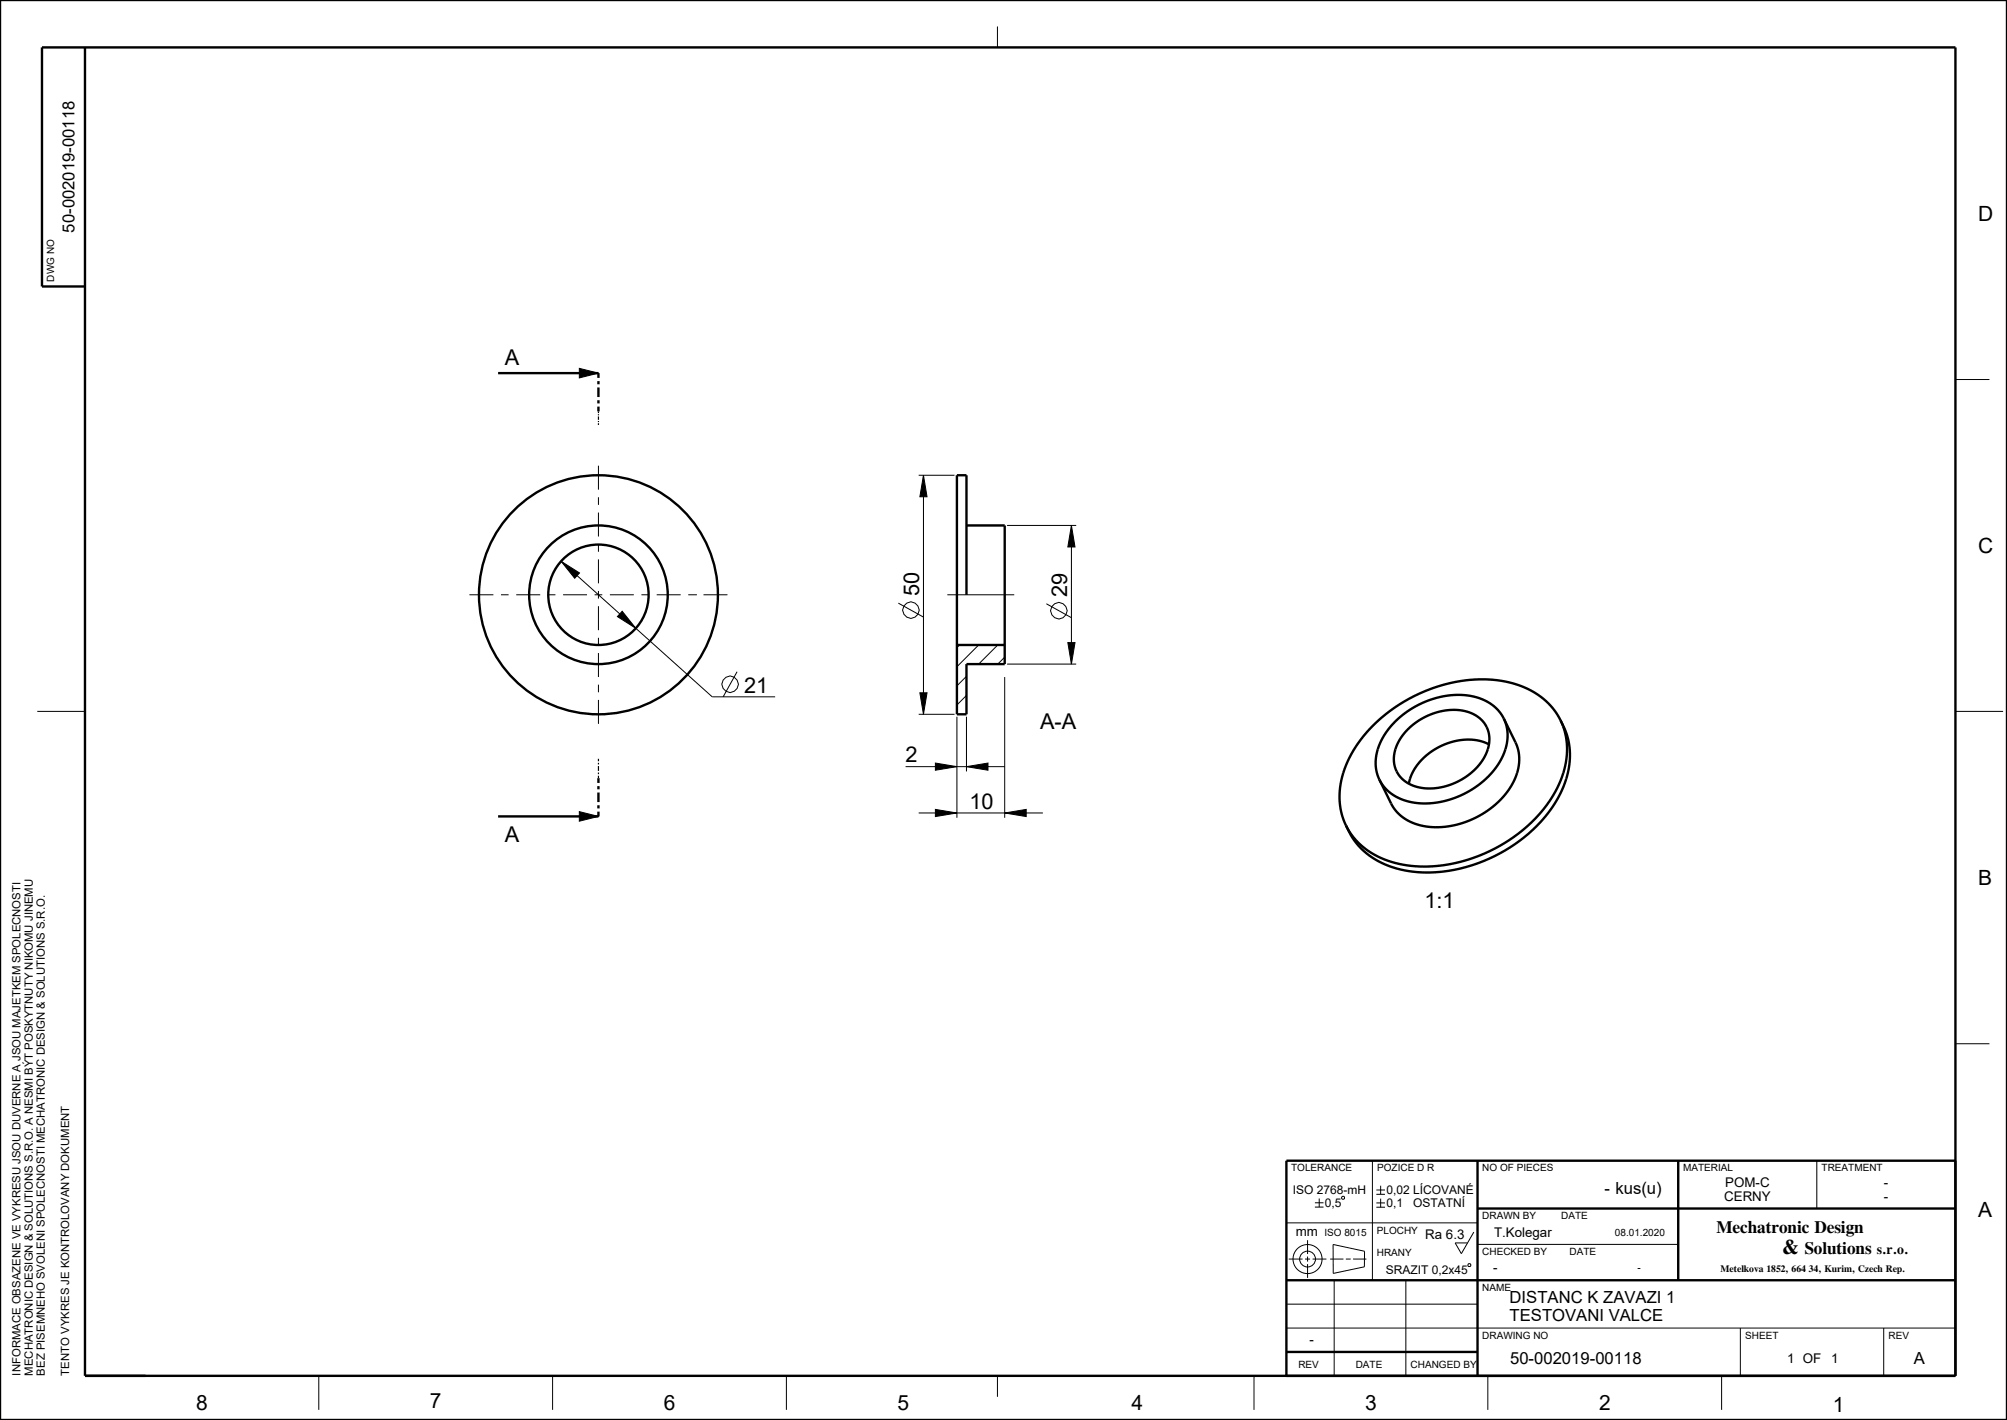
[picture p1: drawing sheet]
<svg xmlns="http://www.w3.org/2000/svg" width="420mm" height="297mm" viewBox="0 0 420 297" stroke-linecap="round" stroke-linejoin="round" font-family="sans-serif">
<path d="M121.2 77l4 1-4 1zM193.2 99.4l.8 4.5h-1.5zM117.4 117.4l3.9 2.4-1 1.2zM224.2 109.9l.8 4.5h-1.5zM130.2 127.8l2.9 3.6-3.9-2.4zM223.5 134.4h1.5l-.8 4.5zM192.5 144.9h1.5l-.8 4.5zM121.2 169.8l4 1-4 1zM195.7 169.3l4.5 .7-4.5 .8zM195.7 159.6l4.5 .7-4.5 .8zM202.2 160.3l4.5-.7v1.5zM210.2 170l4.5-.7v1.5z" fill="#000"/>
<g fill="none" stroke="#000" stroke-width=".21">
<path d="M208.7 5.5v4.4M121.2 77l4 1-4 1zM409.2 79.4h7.1M125.2 97.4v5M192.2 99.4h7.5M193.2 99.4l.8 4.5h-1.5zM193.2 99.4v50M117.4 117.4l3.9 2.4-1 1.2zM117.4 117.4l31.6 28.3h13.2M125.2 104v1.6M125.2 107.2v5M125.2 113.8v1.6"/>
<path d="M125.2 117v5M210.7 109.9h14.5M224.2 109.9l.8 4.5h-1.5zM224.2 109.9v29M98.2 124.4h5M104.8 124.4h1.6M108 124.4h5M114.6 124.4h1.6M117.8 124.4h5M124.4 124.4h1.6M125.2 123.6v1.6M125.2 126.8v5"/>
<path d="M125.2 133.4v1.6M125.2 136.6v5M127.6 124.4h5M130.2 127.8l2.9 3.6-3.9-2.4zM134.2 124.4h1.6M137.4 124.4h5M144 124.4h1.6M145.6 124.4h.1M147.2 124.4h5M188 126.2l5.2 2.9M198.2 124.4h14M200.8 134.9l-.6 .6"/>
<path d="M204.8 134.9l-4.6 4.6M208.8 134.9l-4 4M210.2 137.5l-1.4 1.4M210.7 138.9h14.5M219 126.3l5.2 2.9M223.5 134.4h1.5l-.8 4.5zM7.8 148.8h10M125.2 143.2v1.6M125.2 146.4v5M154.2 140.5l-2.9 5.2M192.2 149.4h7.5M192.5 144.9h1.5l-.8 4.5z"/>
<path d="M195.7 159.6l4.5 .7-4.5 .8zM200.2 149.9v21.1M202.2 141.5l-2 2M202.2 145.5l-2 2M202.2 149.9v11.4M210.2 141.6v29.4M409.2 148.8h10M121.2 169.8l4 1-4 1zM189.5 160.3h20.7M192.2 170h26M195.7 169.3l4.5 .7-4.5 .8zM202.2 160.3l4.5-.7v1.5z"/>
<path d="M210.2 170l4.5-.7v1.5zM409.2 218.3h7.1M269.2 255.8h40M273.6 259.4v2.9M275.2 251.6h1.8M275.2 252.5h1.8M276.1 250.7v1.8M280.8 250.4l.4-.2 .2 .5-.5 .1zM287.2 242.8v25M288 251.6h1.8M288 252.5h1.8M288 248.9h1.8"/>
<path d="M288 249.8h1.8M288.9 248v1.8M288.9 250.7v1.8M308.4 257.7l-2.6 4.5-1.3-2.2h2.6M380.2 242.8v10M269.2 277.8h140M269.2 272.8h40M269.7 263.3h2.9M273.1 263.3h1.1M273.6 262.8v1.1M273.6 264.4v2.9M274.7 263.3h2.9"/>
<path d="M278.4 263.3h2.7M279 260.3l6.6 1.4-.1 3.3-6.5 1.3zM279.2 267.8v20M281.6 263.3h1.1M283.2 263.3h2.7M294.2 267.8v20M307.2 264.5l.4-.2 .2 .5-.5 .1zM309.2 260.3h42M364.2 277.8v10M394.2 277.8v10M66.7 287.8v7.1M115.6 287.8v7.1"/>
<path d="M164.6 287.8v7.1M208.7 287.8v4.3M262.4 287.8v7.1M311.4 287.8v7.1M360.3 287.8v7.1"/>
<circle cx="190.6" cy="127.6" r="1.72"/>
<circle cx="221.6" cy="127.8" r="1.72"/>
<circle cx="152.8" cy="143.1" r="1.72"/>
<circle cx="273.6" cy="263.3" r="3"/>
<circle cx="273.6" cy="263.3" r="1.66"/>
</g>
<g fill="none" stroke="#000" stroke-width=".5">
<path d="M0 0h420v297h-420zM17.8 9.9v277.9h391.4M17.8 59.9h-9v-50h400.4v277.9h-140v-45h140M104.2 78h21v1M125.2 79.7v.7M125.2 81v2M125.2 83.7v.7M125.2 85v1M202.2 109.9h8v29h-8v10.5h-2v-50h2v25M200.2 134.9h10M294.6 152.6a12.9 12.9 0 0 1 13.3-3.5 6.1 6.1 0 0 1 2.8 9.1 13.3 13.3 0 0 1-14.8 6.2 6.1 6.1 0 0 1-3.3-9.2l1-1.4zM311.6 155.7a12.2 12.2 0 0 0-12.1 1.5 10.2 10.2 0 0 0-4.7 6.7"/>
<path d="M314.7 150.3a10 10 0 0 0-9.2-5 18.6 18.6 0 0 0-16.8 10.4 8.9 8.9 0 0 0 0 7.4M314.7 150.3l2.4 5a9.9 9.9 0 0 1-1.7 10.4 18.6 18.6 0 0 1-18.5 6.8 8.9 8.9 0 0 1-5.8-4.4l-2.4-5M314.7 150.3a9.9 9.9 0 0 1-1.8 10.4 18.6 18.6 0 0 1-18.5 6.9 8.9 8.9 0 0 1-5.7-4.5M326.6 150.7a15.6 15.6 0 0 1-.7 14 31.9 31.9 0 0 1-21.4 15.8 23.4 23.4 0 0 1-18.2-2.5 13.7 13.7 0 0 1-4.6-5.3M326.6 150.7a14.7 14.7 0 0 1 1.9 5.7 19.4 19.4 0 0 1-5 14.3 32.6 32.6 0 0 1-28.8 11.5 16.1 16.1 0 0 1-13-9.5M326.6 150.7a16.1 16.1 0 0 0-12.4-8.3 32.3 32.3 0 0 0-31.4 15.3 16 16 0 0 0-1.1 15M125.2 169.8v1h-21M125.2 162.8v1M125.2 164.4v.7M125.2 165.8v2M125.2 168.4v.7M309.2 252.8h100"/>
<path d="M309.2 242.8v45M351.2 242.8v25M269.2 267.8h140M269.2 282.8h40"/>
<circle cx="125.2" cy="124.4" r="25"/>
<circle cx="125.2" cy="124.4" r="14.5"/>
<circle cx="125.2" cy="124.4" r="10.5"/>
</g>
<path d="M125.2 86v.4M125.2 86.6v.3M125.2 87.1v.7M125.2 88v.3M125.2 88.5v.4M125.2 158.7v.5M125.2 159.5v.4M125.2 160.2v1M125.2 161.6v.3M125.2 162.3v.5" fill="none" stroke="#000" stroke-width=".25"/>
<g font-size="4.6">
<text x="105.6" y="76.3">A</text>
<text x="192.4" y="124.7" transform="rotate(-90 192.4 124.7)">50</text>
<text x="223.3" y="124.8" transform="rotate(-90 223.3 124.8)">29</text>
<text x="155.7" y="144.9">21</text>
<text x="217.7" y="152.5">A-A</text>
<text x="189.5" y="159.5">2</text>
<text x="202.9" y="169.2">10</text>
<text x="105.6" y="176">A</text>
<text x="298.1" y="189.8">1:1</text>
</g>
<g font-size="4.4">
<text x="413.9" y="46.2">D</text>
<text x="413.9" y="115.7">C</text>
<text x="413.9" y="185.1">B</text>
<text x="413.9" y="254.6">A</text>
<text x="41" y="294.9">8</text>
<text x="89.9" y="294.4">7</text>
<text x="138.9" y="294.9">6</text>
<text x="187.8" y="294.9">5</text>
<text x="236.8" y="294.9">4</text>
<text x="285.7" y="294.9">3</text>
<text x="334.6" y="294.9">2</text>
<text x="383.6" y="295.4">1</text>
</g>
<text font-size="4.3" x="373" y="262.3">&amp;</text>
<g font-size="3.6">
<text x="359.2" y="257.9">Mechatronic Design</text>
<text x="377.6" y="262.3">Solutions</text>
</g>
<g font-size="3.5">
<text x="15.6" y="48.6" transform="rotate(-90 15.6 48.6)">50-002019-00118</text>
<text x="335.7" y="249.7">- kus(u)</text>
<text x="315.9" y="272.6">DISTANC K ZAVAZI 1</text>
<text x="315.9" y="276.4">TESTOVANI VALCE</text>
<text x="316" y="285.2">50-002019-00118</text>
<text x="400.5" y="285.2">A</text>
</g>
<text font-size="2.9" x="392.7" y="262.3">s.r.o.</text>
<g font-size="2.8">
<text x="360.8" y="251.3">CERNY</text>
<text x="361" y="248.3">POM-C</text>
<text x="394.2" y="248.3">-</text>
<text x="394.2" y="251.3">-</text>
<text x="271.1" y="258.5">mm</text>
<text x="298.2" y="259.2">Ra 6.3</text>
<text x="312.6" y="258.8">T.Kolegar</text>
<text x="312.5" y="266.1">-</text>
<text x="274" y="281">-</text>
<text x="374" y="285">1 OF</text>
<text x="383.2" y="285">1</text>
</g>
<g font-size="2.5">
<text x="270.5" y="249.8">ISO 2768-mH</text>
<text x="290.1" y="249.8">0,02 LÍCOVANÉ</text>
<text x="277.3" y="252.5">0,5</text>
<text x="290.1" y="252.5">0,1</text>
<text x="295.7" y="252.5">OSTATNÍ</text>
<text x="290" y="266.6">SRAZIT 0,2x45</text>
</g>
<g font-size="2.4">
<text x="4.3" y="287.7" transform="rotate(-90 4.3 287.7)">INFORMACE OBSAZENE VE VYKRESU JSOU DUVERNE A JSOU MAJETKEM SPOLECNOSTI</text>
<text x="6.9" y="287.7" transform="rotate(-90 6.9 287.7)">MECHATRONIC DESIGN &amp; SOLUTIONS S.R.O. A NESMI BÝT POSKYTNUTY NIKOMU JINEMU</text>
<text x="9.4" y="287.7" transform="rotate(-90 9.4 287.7)">BEZ PISEMNEHO SVOLENI SPOLECNOSTI MECHATRONIC DESIGN &amp; SOLUTIONS S.R.O.</text>
<text x="14.5" y="287.7" transform="rotate(-90 14.5 287.7)">TENTO VYKRES JE KONTROLOVANY DOKUMENT</text>
</g>
<g font-size="2.1">
<text x="11.3" y="58.9" transform="rotate(-90 11.3 58.9)">DWG NO</text>
<text x="270.2" y="245">TOLERANCE</text>
<text x="288.2" y="245">POZICE D R</text>
<text x="310.2" y="245">NO OF PIECES</text>
<text x="352.2" y="245">MATERIAL</text>
<text x="381.2" y="245">TREATMENT</text>
<text x="310.2" y="255">DRAWN BY</text>
<text x="326.7" y="255">DATE</text>
<text x="277.2" y="258.5">ISO 8015</text>
<text x="288.1" y="258.2">PLOCHY</text>
<text x="288.1" y="262.7">HRANY</text>
<text x="310.2" y="262.5">CHECKED BY</text>
<text x="328.5" y="262.5">DATE</text>
<text x="338" y="258.5">08.01.2020</text>
<text x="342.7" y="265.9">-</text>
<text x="310.2" y="270">NAME</text>
<text x="310.2" y="280">DRAWING NO</text>
<text x="365.2" y="280">SHEET</text>
<text x="395.2" y="280">REV</text>
<text x="271.7" y="286">REV</text>
<text x="283.7" y="286">DATE</text>
<text x="295.2" y="286">CHANGED BY</text>
</g>
<text font-size="2" x="360.1" y="266.1">Metelkova 1852, 664 34, Kurim, Czech Rep.</text>
</svg>
